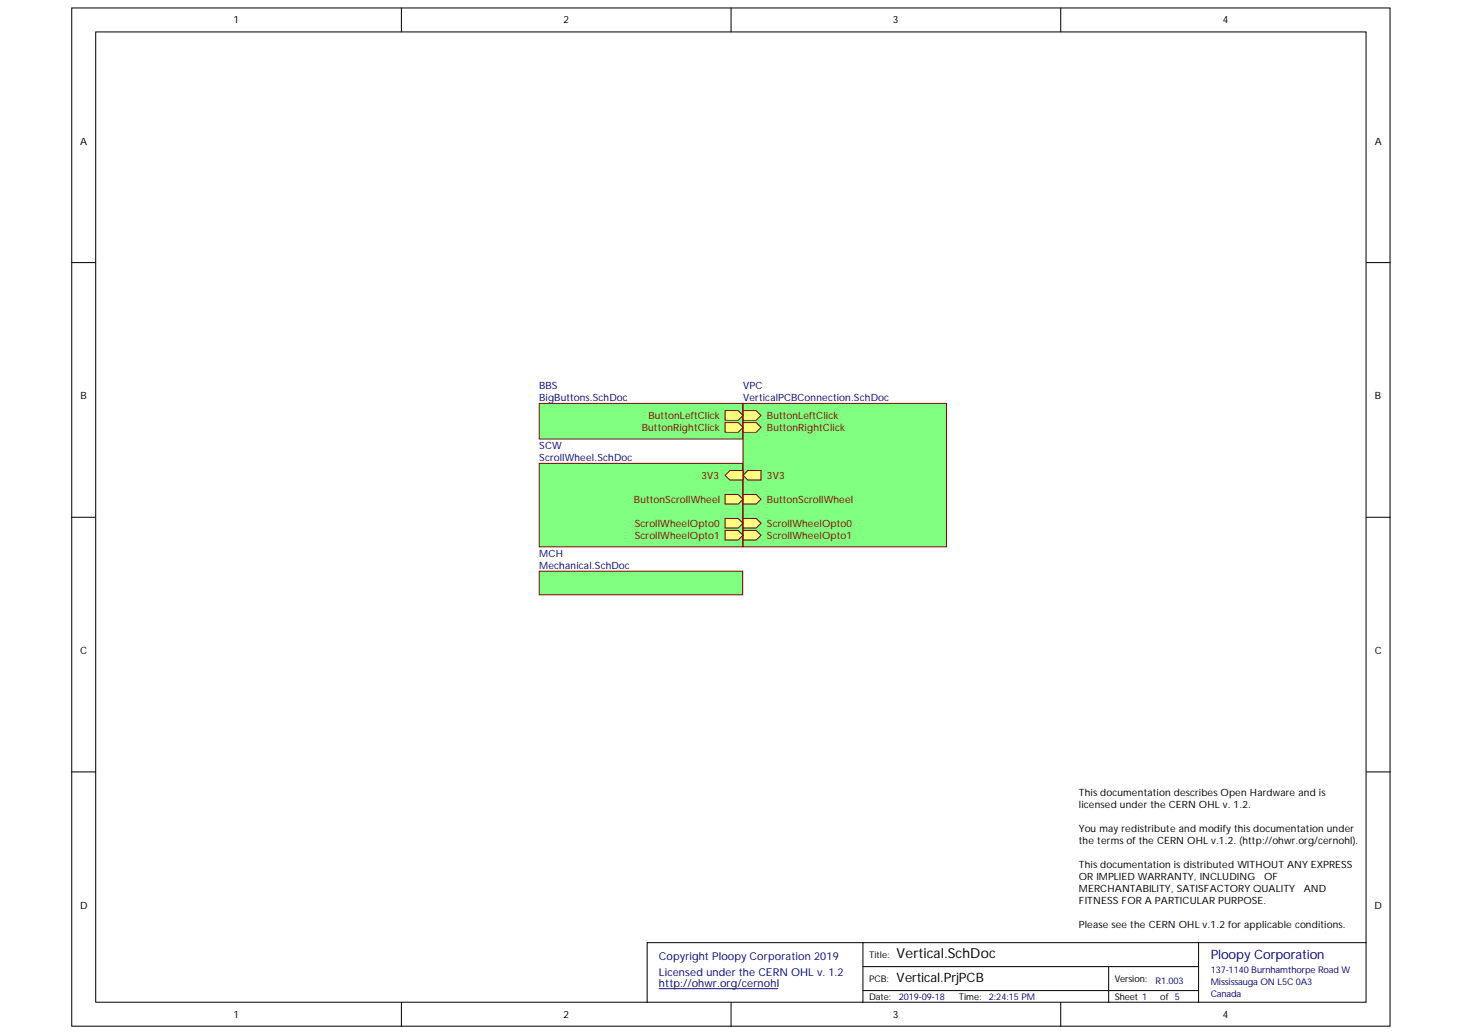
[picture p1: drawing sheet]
<svg xmlns="http://www.w3.org/2000/svg" width="297mm" height="210mm" viewBox="0 0 297 210" stroke-linecap="round" stroke-linejoin="round" font-family="sans-serif">
<g fill="#fff" stroke="#000" stroke-width=".2">
<path d="M14.6 1.6h267.4v206.5h-267.4z"/>
<path d="M19.4 6.5h257.8v196.8h-257.8z"/>
</g>
<g fill="none" stroke="#000" stroke-width=".2">
<path d="M81.4 1.6v4.9M148.3 1.6v4.9M215.2 1.6v4.9M14.6 53.3h4.8M277.2 53.3h4.9M14.6 104.9h4.8M277.2 104.9h4.9M14.6 156.5h4.8M277.2 156.5h4.9M175.1 191.2h-43.8v12.1M175.1 196h68.1M224.9 196v7.3"/>
<path d="M243.2 191.2v12.1M277.2 191.2h-102.1v12.1M81.4 203.3v4.9M148.3 203.3v4.9M175.1 200.9h68.1M215.2 203.3v4.9"/>
</g>
<path d="M133.7 200.5h24.1" fill="none" stroke="#000080" stroke-width=".2"/>
<g fill="#80ff80" stroke="#800000" stroke-width=".2">
<path d="M109.4 115.8h41.3v4.8h-41.3z"/>
<path d="M150.8 81.8h41.2v29.1h-41.2z"/>
</g>
<path d="M150.8 96.4l.9-1h2.7v2h-2.7z" fill-rule="evenodd" fill="#ffff80"/>
<path d="M150.8 96.4l.9-1h2.7v2h-2.7z" fill="none" stroke="#800000" stroke-width=".2"/>
<path d="M150.8 85.7h2.6l1 1-1 .9h-2.6z" fill-rule="evenodd" fill="#ffff80"/>
<path d="M150.8 85.7h2.6l1 1-1 .9h-2.6z" fill="none" stroke="#800000" stroke-width=".2"/>
<path d="M150.8 83.3h2.6l1 .9-1 1h-2.6z" fill-rule="evenodd" fill="#ffff80"/>
<path d="M150.8 83.3h2.6l1 .9-1 1h-2.6z" fill="none" stroke="#800000" stroke-width=".2"/>
<path d="M150.8 107.6h2.6l1 .9-1 1h-2.6z" fill-rule="evenodd" fill="#ffff80"/>
<path d="M150.8 107.6h2.6l1 .9-1 1h-2.6z" fill="none" stroke="#800000" stroke-width=".2"/>
<path d="M150.8 105.1h2.6l1 1-1 1h-2.6z" fill-rule="evenodd" fill="#ffff80"/>
<path d="M150.8 105.1h2.6l1 1-1 1h-2.6z" fill="none" stroke="#800000" stroke-width=".2"/>
<path d="M150.8 100.3h2.6l1 1-1 .9h-2.6z" fill-rule="evenodd" fill="#ffff80"/>
<path d="M150.8 100.3h2.6l1 1-1 .9h-2.6z" fill="none" stroke="#800000" stroke-width=".2"/>
<path d="M109.4 81.8h41.3v7.2h-41.3z" fill="#80ff80" stroke="#800000" stroke-width=".2"/>
<path d="M147.1 85.7h2.7l1 1-1 .9h-2.7z" fill-rule="evenodd" fill="#ffff80"/>
<path d="M147.1 85.7h2.7l1 1-1 .9h-2.7z" fill="none" stroke="#800000" stroke-width=".2"/>
<path d="M147.1 83.3h2.7l1 .9-1 1h-2.7z" fill-rule="evenodd" fill="#ffff80"/>
<path d="M147.1 83.3h2.7l1 .9-1 1h-2.7z" fill="none" stroke="#800000" stroke-width=".2"/>
<path d="M109.4 94h41.3v16.9h-41.3z" fill="#80ff80" stroke="#800000" stroke-width=".2"/>
<path d="M147.1 96.4l1-1h2.7v2h-2.7z" fill-rule="evenodd" fill="#ffff80"/>
<path d="M147.1 96.4l1-1h2.7v2h-2.7z" fill="none" stroke="#800000" stroke-width=".2"/>
<path d="M147.1 107.6h2.7l1 .9-1 1h-2.7z" fill-rule="evenodd" fill="#ffff80"/>
<path d="M147.1 107.6h2.7l1 .9-1 1h-2.7z" fill="none" stroke="#800000" stroke-width=".2"/>
<path d="M147.1 105.1h2.7l1 1-1 1h-2.7z" fill-rule="evenodd" fill="#ffff80"/>
<path d="M147.1 105.1h2.7l1 1-1 1h-2.7z" fill="none" stroke="#800000" stroke-width=".2"/>
<path d="M147.1 100.3h2.7l1 1-1 .9h-2.7z" fill-rule="evenodd" fill="#ffff80"/>
<path d="M147.1 100.3h2.7l1 1-1 .9h-2.7z" fill="none" stroke="#800000" stroke-width=".2"/>
<path d="M218.9 159.6h55.8v29.1h-55.8z" fill="#fff" stroke="#fff" stroke-width=".2"/>
<text font-size="2.8" x="181.9" y="194.2">Vertical.SchDoc</text>
<text font-size="2.6" fill="#000080" x="245.6" y="194.6">Ploopy Corporation</text>
<text font-size="2.6" x="181.9" y="199.2">Vertical.PrjPCB</text>
<g font-size="2.2" fill="#000080">
<text x="133.7" y="194.7">Copyright Ploopy Corporation 2019</text>
<text x="133.7" y="197.9">Licensed under the CERN OHL v. 1.2</text>
<text x="133.7" y="200.2">http://ohwr.org/cernohl</text>
</g>
<g font-size="2">
<text x="47.4" y="4.7">1</text>
<text x="114.3" y="4.7">2</text>
<text x="181.2" y="4.7">3</text>
<text x="248.1" y="4.7">4</text>
<text x="16.2" y="29.3">A</text>
<text x="279" y="29.3">A</text>
<text x="16.3" y="81">B</text>
<text x="279" y="81">B</text>
<text x="16.2" y="132.7">C</text>
<text x="279" y="132.7">C</text>
<text x="218.9" y="161.5">Thisdocumentation describesOpen Hardware and is</text>
<text x="218.9" y="164">l</text>
<text x="219.4" y="164">icensed under the CERN OHL v. 1.2.</text>
<text x="218.9" y="168.8">You may redistribute and modify thisdocumentation under</text>
<text x="218.9" y="171.2">the termsofthe CERN OHL v.1.2. (http://ohwr.org/cernohl)</text>
<text x="275.1" y="171.2">.</text>
<text x="218.9" y="176.1">Thisdocumentation isdistributed WITHOUT ANY EXPRESS</text>
<text x="218.9" y="178.5">OR IMPLIED WARRANTY, INCLUDING</text>
<text x="256.5" y="178.5">OF</text>
<text x="16.2" y="184.3">D</text>
<text x="218.9" y="181">MERCHANTABILITY, SATISFACTORY QUALITY</text>
<text x="218.9" y="183.4">FITNESS FOR A PARTICULAR PURPOSE.</text>
<text x="264.5" y="181">AND</text>
<text x="278.9" y="184.3">D</text>
<text x="218.9" y="188.2">Please see the CERN OHL v.1.2 for applicable conditions.</text>
<text x="47.4" y="206.5">1</text>
<text x="114.3" y="206.5">2</text>
<text x="181.2" y="206.5">3</text>
<text x="248.1" y="206.5">4</text>
</g>
<g font-size="2" fill="#000080">
<text x="109.4" y="78.9">BBS</text>
<text x="109.4" y="81.3">BigButtons.SchDoc</text>
<text x="150.8" y="78.9">VPC</text>
<text x="150.8" y="81.3">VerticalPCBConnection.SchDoc</text>
<text x="109.4" y="91">SCW</text>
<text x="109.4" y="93.4">ScrollWheel.SchDoc</text>
<text x="109.4" y="112.9">MCH</text>
<text x="109.4" y="115.3">Mechanical.SchDoc</text>
</g>
<g font-size="2" fill="#800000">
<text x="130.2" y="87.4">ButtonRightClick</text>
<text x="131.6" y="85">ButtonLeftClick</text>
<text x="155.6" y="87.4">ButtonRightClick</text>
<text x="155.6" y="85">ButtonLeftClick</text>
<text x="128.6" y="102">ButtonScrollWheel</text>
<text x="142.3" y="97.1">3V3</text>
<text x="155.6" y="97.1">3V3</text>
<text x="155.6" y="102">ButtonScrollWheel</text>
<text x="128.8" y="106.8">ScrollWheelOpto0</text>
<text x="155.6" y="106.8">ScrollWheelOpto0</text>
<text x="128.8" y="109.3">ScrollWheelOpto1</text>
<text x="155.6" y="109.3">ScrollWheelOpto1</text>
</g>
<g font-size="1.9">
<text x="176.3" y="194.3">Title:</text>
<text x="176.3" y="202.9">Date:</text>
<text x="176.3" y="199.2">PCB:</text>
<text x="194.5" y="202.9">Time:</text>
<text x="226.2" y="199.2">Version:</text>
<text x="226.2" y="202.9">Sheet 1</text>
<text x="235.4" y="202.9">of 5</text>
</g>
<g font-size="1.9" fill="#000080">
<text x="245.6" y="197.3">137-1140Burnhamthorpe Road W</text>
<text x="182.3" y="202.9">2019-09-18</text>
<text x="200.6" y="202.9">2:24:15PM</text>
<text x="234.5" y="199.5">R1.003</text>
<text x="245.6" y="199.7">Mississauga ON L5C 0A3</text>
<text x="245.6" y="202.1">Canada</text>
</g>
</svg>
